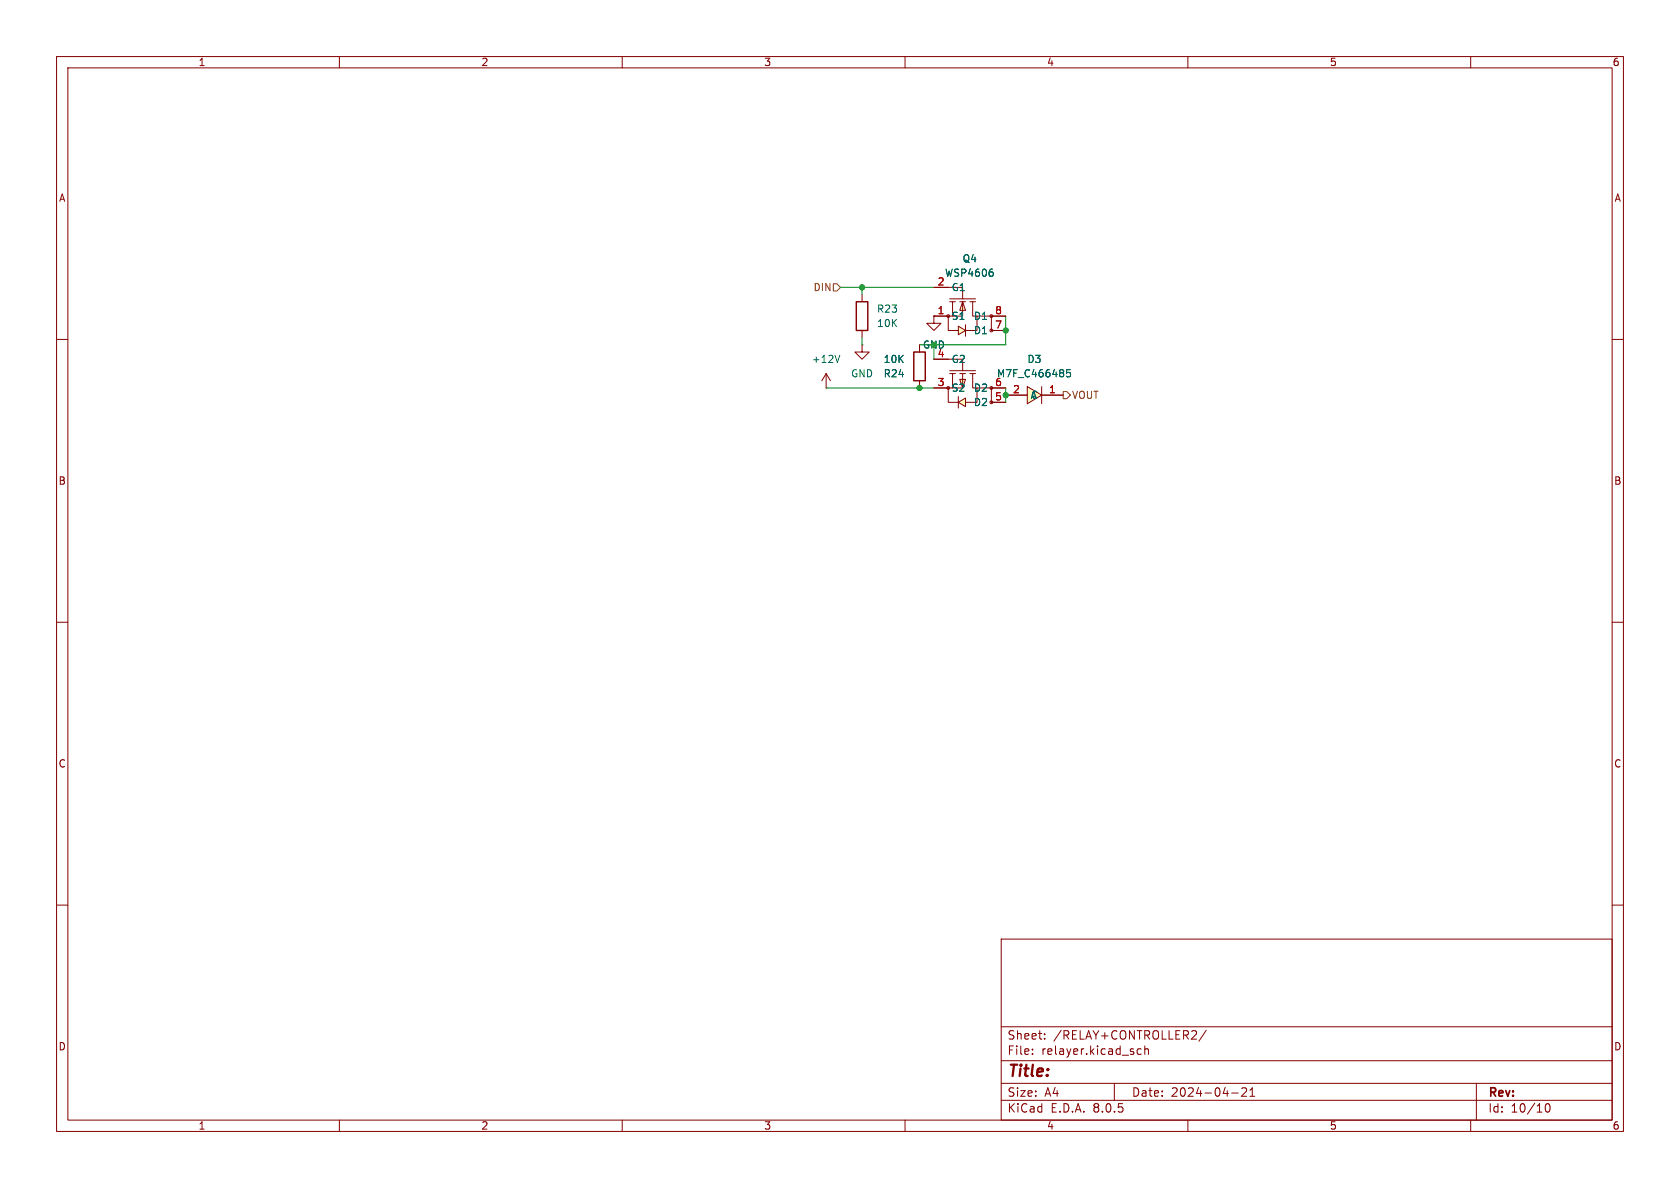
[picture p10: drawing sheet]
<svg xmlns="http://www.w3.org/2000/svg" width="297mm" height="210mm" viewBox="0 0 297 210" stroke-linecap="round" stroke-linejoin="round" font-family="sans-serif">
<g fill="none" stroke="#840000" stroke-width=".18">
<path d="M10 10h277v190h-277zM12 12h273v186h-273zM60 10v2M110 10v2M160 10v2M210 10v2M260 10v2M10 60h2M285 60h2M10 110h2M285 110h2M10 160h2"/>
<path d="M285 160h2M177 166h108v32h-108zM60 198v2M110 198v2M160 198v2M177 194.5h108M177 191.5h108M177 187.5h108M177 181.5h108M182.5 186.3v.1M182.5 185.5v.1M184.7 183.6v.1"/>
<path d="M184.7 182.8v.1M197 191.5v3M201.7 185.5l-.4-.1-.3 .3v.4l.2 .2h.5M202.4 185.5l.2-.1 .4 .1v.9M202.4 184.9v1.5M210 198v2M213.2 182.1l-1.2 2M217.7 193.2h1.2M219.5 192.4l.6-.1 .2 .1 .1 .3-.9 1.1h.9M221 193.8h.8M221 192.7l.4-.4v1.5M260 198v2"/>
<path d="M261 191.5v6.5M273.4 195.2l.1-.1a.81 .81 0 0 1 .6 .6 .81 .81 0 0 1-.3 .8l-.1 .1a.81 .81 0 0 1-.6-.6 .81 .81 0 0 1 .3-.8z"/>
</g>
<path d="M181.6 68.3l2.5 1.6-2.5 1.5z" fill="#ffffc2"/>
<path d="M152.4 52.1v1.2M152.4 58.4v1.3M177.8 69.9h3.8M181.6 68.3l2.5 1.6-2.5 1.5zM184.1 68.3v3.1M184.1 69.9h3.9" fill="none" stroke="#840000" stroke-width=".18"/>
<path d="M189.2 65.3h-.6l-.1 .7 .2-.2 .4 .1 .2 .2-.1 .4-.2 .1-.5-.1" fill="none" stroke="#006464" stroke-width=".18"/>
<path d="M151.4 53.3h2v5.1h-2z" fill="none" stroke="#840000" stroke-width=".25"/>
<g fill="#ffffc2">
<path d="M170.2 53.3l.5 1.6h-1z"/>
<path d="M169.4 57.7l1.3 .7-1.3 .8z"/>
<path d="M169.7 67.1h1l-.5 1.5z"/>
<path d="M169.4 71.1l1.3-.7v1.5z"/>
</g>
<g fill="none" stroke="#840000" stroke-width=".18">
<path d="M165.1 55.9v1.3h1.3l-1.3 1.2-1.3-1.2h1.3M165.1 55.9h.1M165.1 55.9h2.5M165.1 50.8h2.5M167.9 52.8h4.6M167.9 53.3h1M168.4 53.3v2.6M169.4 57.7l1.3 .7-1.3 .8zM169.7 53.3h1M170.2 53.3l.5 1.6h-1zM170.2 53.3v2.6h-2.6v2.5h1.8M170.2 50.8v2"/>
<path d="M170.7 57.4v2M171.4 53.3h1.1M172 53.3v2.6h.7v2.5h-2M172.7 55.9h2.6v2.5h2.5M175.3 55.9h2.5M146 68.6h.1M146 66l-.7 1.3M146 66v2.6M146 66l.8 1.3M152.4 61v1.2h1.3l-1.3 1.3-1.3-1.3h1.3M152.4 61h.1M162.6 67.3v1.3"/>
<path d="M165.1 68.6h2.5M165.1 63.5h2.5M167.9 65.5h4.6M167.9 66h1M168.4 66v2.6M169.4 70.1v2M169.4 71.1l1.3-.7v1.5zM169.7 67.1h1l-.5 1.5zM169.7 66h1M170.2 66v2.6h-2.6v2.5h1.8M170.2 63.5v2M171.4 66h1.1"/>
<path d="M172 66v2.6h.7v2.5h-2M172.7 68.6h2.6v2.5h2.5M175.3 68.6h2.5M177.8 69.9h3.8M184.1 69.9h3.9"/>
<circle cx="167.6" cy="55.9" r=".25"/>
<circle cx="175.3" cy="55.9" r=".25"/>
<circle cx="175.3" cy="58.4" r=".25"/>
<circle cx="167.6" cy="68.6" r=".25"/>
<circle cx="175.3" cy="71.1" r=".25"/>
<circle cx="175.3" cy="68.6" r=".25"/>
</g>
<path d="M175.5 48.1l.1 .2-.1 .5M148.5 62.8l-.5 1.3M189.2 65.3h-.6l-.1 .7 .2-.2 .4 .1 .2 .2-.1 .4-.2 .1-.5-.1" fill="none" stroke="#006464" stroke-width=".18"/>
<path d="M161.5 62.2h2.1v5.1h-2.1z" fill="none" stroke="#840000" stroke-width=".25"/>
<path d="M147.3 50.2h.7l.6 .6-.6 .6h-.7zM188 69.2h.6l.6 .7-.6 .6h-.6z" fill="none" stroke="#725600" stroke-width=".18"/>
<path d="M148.6 50.8h16.5M152.4 50.8v1.3M152.4 59.7v1.3M177.8 55.9v5.1h-12.7v2.5M146 68.6h19.1M177.8 68.6v2.5" fill="none" stroke="#009600" stroke-width=".18"/>
<g fill="#009600" stroke="#009600" stroke-width=".18">
<circle cx="177.8" cy="69.9" r=".46"/>
<circle cx="162.6" cy="68.6" r=".46"/>
<circle cx="152.4" cy="50.8" r=".46"/>
<circle cx="177.8" cy="58.4" r=".46"/>
</g>
<text font-size="2.8" fill="#840000" x="178" y="190.9">Title:</text>
<g font-size="2.1" fill="#840000">
<text x="178" y="184">Sheet:</text>
<text x="186.2" y="184">/RELAY+CONTROLLER2/</text>
<text x="178" y="186.7">File:</text>
<text x="184.1" y="186.7">relayer.kicad_sch</text>
<text x="178" y="196.9">KiCad</text>
<text x="178" y="194.1">Size:</text>
<text x="184.7" y="194.1">A4</text>
<text x="185.7" y="196.9">E.D.A.</text>
<text x="193.3" y="196.9">8.0.5</text>
<text x="200" y="194.1">Date:</text>
<text x="207" y="194.1">2024-04-21</text>
<text x="263" y="194.3">Rev:</text>
<text x="263" y="196.9">Id:</text>
<text x="267.1" y="196.9">10/10</text>
</g>
<g font-size="1.8" fill="#840000">
<text x="35" y="11.9">1</text>
<text x="85" y="11.9">2</text>
<text x="135" y="11.9">3</text>
<text x="185" y="11.9">4</text>
<text x="235" y="11.9">5</text>
<text x="285" y="11.9">6</text>
<text x="10.3" y="35.9">A</text>
<text x="285.3" y="35.9">A</text>
<text x="10.3" y="85.9">B</text>
<text x="285.3" y="85.9">B</text>
<text x="10.3" y="135.9">C</text>
<text x="285.3" y="135.9">C</text>
<text x="10.3" y="185.9">D</text>
<text x="285.3" y="185.9">D</text>
<text x="35" y="199.9">1</text>
<text x="85" y="199.9">2</text>
<text x="135" y="199.9">3</text>
<text x="185" y="199.9">4</text>
<text x="235" y="199.9">5</text>
<text x="285" y="199.9">6</text>
</g>
<g font-size="1.8" fill="#006464">
<text x="170.1" y="46.6">Q4</text>
<text x="167" y="49.1">WSP4606</text>
<text x="168.1" y="51.7">G1</text>
<text x="154.9" y="55.5">R23</text>
<text x="154.9" y="58">10K</text>
<text x="168.1" y="56.7">S1</text>
<text x="172.1" y="59.3">D1</text>
<text x="172.1" y="56.7">D1</text>
<text x="143.4" y="64.4">+12V</text>
<text x="156.1" y="64.4">10K</text>
<text x="165.7" y="63.2">4</text>
<text x="168.1" y="64.4">G2</text>
<text x="181.5" y="64.4">D3</text>
<text x="150.4" y="66.9">GND</text>
<text x="156.1" y="66.9">R24</text>
<text x="168.1" y="69.4">S2</text>
<text x="172.1" y="72">D2</text>
<text x="172.1" y="69.4">D2</text>
<text x="176.2" y="66.9">M7F_C466485</text>
<text x="182.1" y="70.7">A</text>
</g>
<g font-size="1.8" fill="#725600">
<text x="143.7" y="51.7">DIN</text>
<text x="189.4" y="70.7">VOUT</text>
</g>
<g font-size="1.8" fill="#a90000">
<text x="165.7" y="50.5">2</text>
<text x="165.7" y="55.6">1</text>
<text x="175.8" y="58.2">7</text>
<text x="175.8" y="55.6">8</text>
<text x="165.7" y="68.3">3</text>
<text x="175.8" y="70.9">5</text>
<text x="175.8" y="68.3">6</text>
<text x="179" y="69.6">2</text>
<text x="185.3" y="69.6">1</text>
</g>
<text font-size="1.8" fill="#009600" x="163.1" y="61.8">GND</text>
</svg>
